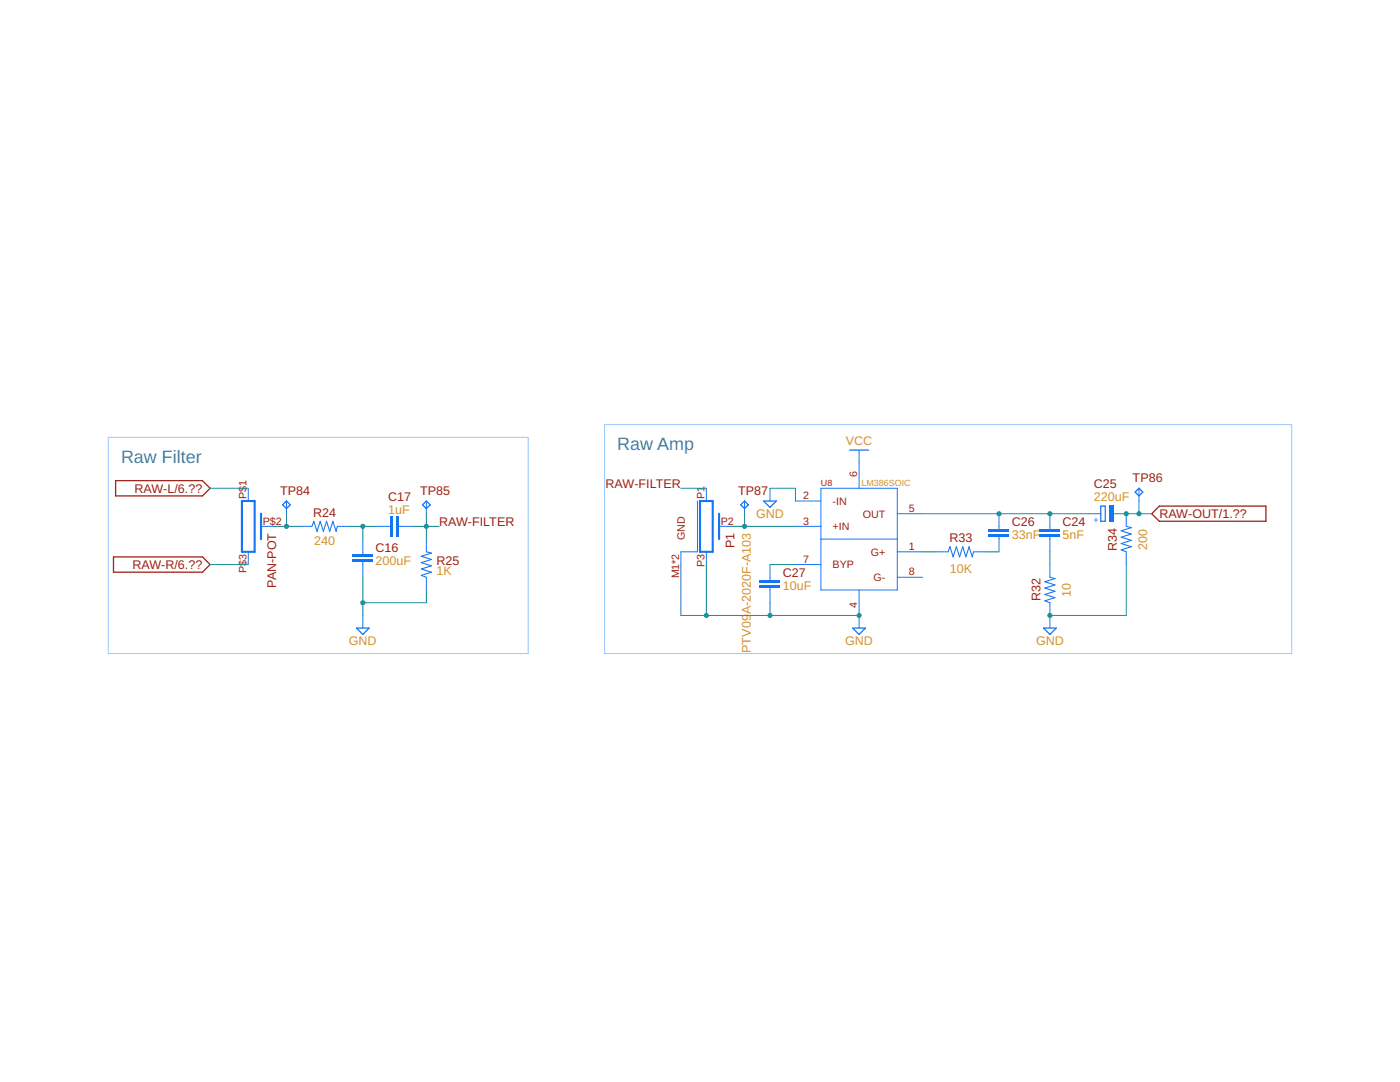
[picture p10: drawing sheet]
<svg xmlns="http://www.w3.org/2000/svg" width="279mm" height="216mm" viewBox="0 0 279 216" stroke-linecap="round" stroke-linejoin="round" font-family="sans-serif">
<path d="M23.1 95.9h17.3l1.5 1.5-1.5 1.6h-17.3zM22.6 111.1h17.8l1.5 1.5-1.5 1.6h-17.8zM231.4 101h21.2v3h-21.2l-1.6-1.5z" fill="none" stroke="#9c1f14" stroke-width=".25"/>
<path d="M48.3 100h2.5v10.1h-2.5zM52.1 102.5v5.1" fill="none" stroke="#1375f4" stroke-width=".42"/>
<path d="M49.6 97.4v2.6M49.6 110.1v2.5M52.1 105h2.5" fill="none" stroke="#1375f4" stroke-width=".2"/>
<g fill="#1375f4">
<path d="M70.4 111.6h4v.5h-4z" fill-rule="evenodd"/>
<path d="M70.4 110.6h4v.5h-4z" fill-rule="evenodd"/>
</g>
<g fill="#1375f4">
<path d="M70.4 111.6h4v.5h-4zM70.4 111.6v.5h4v-.5z"/>
<path d="M70.4 110.6h4v.5h-4zM70.4 110.6v.5h4v-.5z"/>
</g>
<path d="M72.4 107.6v3M72.4 112.1v3.1" fill="none" stroke="#1375f4" stroke-width=".2"/>
<g fill="#1375f4">
<path d="M79 103h.5v4.1h-.5z" fill-rule="evenodd"/>
<path d="M78 103h.5v4.1h-.5z" fill-rule="evenodd"/>
</g>
<g fill="#1375f4">
<path d="M79 103h.5v4.1h-.5zM79 103v4.1h.5v-4.1z"/>
<path d="M78 103h.5v4.1h-.5zM78 103v4.1h.5v-4.1z"/>
</g>
<g fill="none" stroke="#1375f4" stroke-width=".2">
<path d="M153.7 97.4v2.6M158.7 100h5.1M163.8 97.4h15.3v20.3h-15.3zM171.4 92.4v5M59.7 105h2.6M67.3 105h2.6M74.9 105h3.1M79.5 105h3M85.1 107.6v2.5M85.1 115.2v2.5M158.7 105h5.1M158.7 112.6h5.1"/>
<path d="M163.8 107.6h15.3M171.4 117.7v7.6M179.1 110.1h5M179.1 115.2h5M179.1 102.5h5M209.5 112.6v2.6M72.4 122.8v2.5M209.5 120.3v2.5"/>
</g>
<path d="M152.4 100h2.5l-1.2 1.2zM71.1 125.3h2.6l-1.3 1.3zM170.2 125.3h2.5l-1.3 1.3z" fill="none" stroke="#1375f4" stroke-width=".25"/>
<path d="M62.3 105l.3-1 .7 2 .6-2 .6 2 .7-2 .6 2 .6-2 .7 2 .2-1M85.1 110.1l1 .3-2 .6 2 .6-2 .7 2 .6-2 .6 2 .7-2 .6 1 .4M209.5 115.2l1 .2-2 .7 2 .6-2 .6 2 .7-2 .6 2 .7-2 .6 1 .4" fill="none" stroke="#1375f4" stroke-width=".21"/>
<g fill="#1375f4">
<path d="M207.5 106.6h4.1v.5h-4.1z" fill-rule="evenodd"/>
<path d="M207.5 105.5h4.1v.5h-4.1z" fill-rule="evenodd"/>
</g>
<g fill="#1375f4">
<path d="M207.5 106.6h4.1v.5h-4.1zM207.5 106.6v.5h4.1v-.5z"/>
<path d="M207.5 105.5h4.1v.5h-4.1zM207.5 105.5v.5h4.1v-.5z"/>
</g>
<path d="M209.5 102.5v3M209.5 107.1v3M209.5 122.8v2.5" fill="none" stroke="#1375f4" stroke-width=".2"/>
<path d="M208.3 125.3h2.5l-1.3 1.3z" fill="none" stroke="#1375f4" stroke-width=".25"/>
<g fill="#1375f4">
<path d="M197.3 106.6h4.1v.5h-4.1z" fill-rule="evenodd"/>
<path d="M197.3 105.5h4.1v.5h-4.1z" fill-rule="evenodd"/>
</g>
<g fill="#1375f4">
<path d="M197.3 106.6h4.1v.5h-4.1zM197.3 106.6v.5h4.1v-.5z"/>
<path d="M197.3 105.5h4.1v.5h-4.1zM197.3 105.5v.5h4.1v-.5z"/>
</g>
<path d="M186.7 110.1h2.5M194.3 110.1h2.5M199.4 102.5v3M199.4 107.1v3" fill="none" stroke="#1375f4" stroke-width=".2"/>
<path d="M189.2 110.1l.4-1 .6 2 .7-2 .6 2 .6-2 .7 2 .6-2 .6 2 .3-1" fill="none" stroke="#1375f4" stroke-width=".21"/>
<path d="M219.7 101h.9v3h-.9z" fill="none" stroke="#1375f4" stroke-width=".25"/>
<path d="M221.3 100.9h.9v3.3h-.9z" fill-rule="evenodd" fill="#1375f4"/>
<path d="M221.3 100.9h.9v3.3h-.9zM221.3 100.9v3.3h.9v-3.3z" fill="#1375f4"/>
<path d="M217.1 102.5h2.6M222.2 102.5h2.6v2.5M224.8 110.1v2.5" fill="none" stroke="#1375f4" stroke-width=".2"/>
<path d="M224.8 105l1 .3-2 .6 2 .7-2 .6 2 .6-2 .7 2 .6-2 .6 1 .4" fill="none" stroke="#1375f4" stroke-width=".21"/>
<g fill="#1375f4">
<path d="M151.6 116.7h4.1v.5h-4.1z" fill-rule="evenodd"/>
<path d="M151.6 115.7h4.1v.5h-4.1z" fill-rule="evenodd"/>
</g>
<g fill="#1375f4">
<path d="M151.6 116.7h4.1v.5h-4.1zM151.6 116.7v.5h4.1v-.5z"/>
<path d="M151.6 115.7h4.1v.5h-4.1zM151.6 115.7v.5h4.1v-.5z"/>
</g>
<path d="M57.2 100v2.5M85.1 100v2.5M139.2 100v10.1h-3.3v2.5M141 97.4v2.6M148.6 100v2.5M171.4 89.8v2.6M227.3 97.4v2.6M141 110.1v2.5M143.5 105h2.5M153.7 112.6v3.1M153.7 117.2v3.1" fill="none" stroke="#1375f4" stroke-width=".2"/>
<path d="M169.5 89.8h3.9M226.5 98.2l.8-.8 .8 .8-.8 .8zM56.4 100.7l.8-.7 .7 .7-.7 .8zM84.3 100.7l.8-.7 .8 .7-.8 .8zM147.8 100.7l.8-.7 .8 .7-.8 .8z" fill="none" stroke="#1375f4" stroke-width=".25"/>
<path d="M139.7 100h2.5v10.1h-2.5zM143.5 102.5v5.1" fill="none" stroke="#1375f4" stroke-width=".42"/>
<path d="M41.9 97.4h7.7M41.9 112.6h7.7M54.6 105h5.1" fill="none" stroke="#158f93" stroke-width=".2"/>
<circle cx="57.2" cy="105" r=".51" fill="#158f93"/>
<path d="M56.7 105a.51 .51 0 0 1 1 0 .51 .51 0 0 1-1 0zM56.7 105a.51 .51 0 0 0 1 0 .51 .51 0 0 0-1 0z" fill="#158f93"/>
<path d="M57.2 102.5v2.5M69.9 105h5M72.4 105v2.6" fill="none" stroke="#158f93" stroke-width=".2"/>
<circle cx="72.4" cy="105" r=".51" fill="#158f93"/>
<path d="M71.9 105a.51 .51 0 0 1 1 0 .51 .51 0 0 1-1 0zM71.9 105a.51 .51 0 0 0 1 0 .51 .51 0 0 0-1 0z" fill="#158f93"/>
<path d="M82.5 105h5.1M85.1 105v2.6" fill="none" stroke="#158f93" stroke-width=".2"/>
<circle cx="85.1" cy="105" r=".51" fill="#158f93"/>
<path d="M84.6 105a.51 .51 0 0 1 1 0 .51 .51 0 0 1-1 0zM84.6 105a.51 .51 0 0 0 1 0 .51 .51 0 0 0-1 0z" fill="#158f93"/>
<path d="M135.9 97.4h5.1M72.4 115.2v7.6M85.1 102.5v2.5M85.1 117.7v2.6h-12.7" fill="none" stroke="#158f93" stroke-width=".2"/>
<circle cx="72.4" cy="120.3" r=".51" fill="#158f93"/>
<path d="M71.9 120.3a.51 .51 0 0 1 1 0 .51 .51 0 0 1-1 0zM71.9 120.3a.51 .51 0 0 0 1 0 .51 .51 0 0 0-1 0z" fill="#158f93"/>
<path d="M135.9 112.6v10.2h35.5M141 112.6v10.2M153.7 120.3v2.5" fill="none" stroke="#158f93" stroke-width=".2"/>
<g fill="#158f93">
<circle cx="171.4" cy="122.8" r=".51"/>
<circle cx="153.7" cy="122.8" r=".51"/>
<circle cx="141" cy="122.8" r=".51"/>
</g>
<g fill="#158f93">
<path d="M170.9 122.8a.55 .55 0 0 1 1.1 0 .55 .55 0 0 1-1.1 0zM170.9 122.8a.55 .55 0 0 0 1.1 0 .55 .55 0 0 0-1.1 0z"/>
<path d="M153.2 122.8a.51 .51 0 0 1 1 0 .51 .51 0 0 1-1 0zM153.2 122.8a.51 .51 0 0 0 1 0 .51 .51 0 0 0-1 0z"/>
<path d="M140.5 122.8a.51 .51 0 0 1 1 0 .51 .51 0 0 1-1 0zM140.5 122.8a.51 .51 0 0 0 1 0 .51 .51 0 0 0-1 0z"/>
</g>
<path d="M224.8 112.6v10.2h-15.3" fill="none" stroke="#158f93" stroke-width=".2"/>
<circle cx="209.5" cy="122.8" r=".51" fill="#158f93"/>
<path d="M209 122.8a.51 .51 0 0 1 1 0 .51 .51 0 0 1-1 0zM209 122.8a.51 .51 0 0 0 1 0 .51 .51 0 0 0-1 0z" fill="#158f93"/>
<path d="M153.7 97.4h5v2.6M184.1 102.5h33" fill="none" stroke="#158f93" stroke-width=".2"/>
<g fill="#158f93">
<circle cx="199.4" cy="102.5" r=".51"/>
<circle cx="209.5" cy="102.5" r=".51"/>
</g>
<g fill="#158f93">
<path d="M198.9 102.5a.51 .51 0 0 1 1 0 .51 .51 0 0 1-1 0zM198.9 102.5a.51 .51 0 0 0 1 0 .51 .51 0 0 0-1 0z"/>
<path d="M209 102.5a.51 .51 0 0 1 1 0 .51 .51 0 0 1-1 0zM209 102.5a.51 .51 0 0 0 1 0 .51 .51 0 0 0-1 0z"/>
</g>
<path d="M209.5 110.1v2.5M224.8 102.5h2.5" fill="none" stroke="#158f93" stroke-width=".2"/>
<circle cx="224.8" cy="102.5" r=".51" fill="#158f93"/>
<path d="M224.3 102.5a.51 .51 0 0 1 1 0 .51 .51 0 0 1-1 0zM224.3 102.5a.51 .51 0 0 0 1 0 .51 .51 0 0 0-1 0z" fill="#158f93"/>
<path d="M227.3 102.5h2.5" fill="none" stroke="#158f93" stroke-width=".2"/>
<circle cx="227.3" cy="102.5" r=".51" fill="#158f93"/>
<path d="M226.8 102.5a.51 .51 0 0 1 1 0 .51 .51 0 0 1-1 0zM226.8 102.5a.51 .51 0 0 0 1 0 .51 .51 0 0 0-1 0z" fill="#158f93"/>
<path d="M227.3 100v2.5M146 105h12.7M153.7 112.6h5M184.1 110.1h2.6M196.8 110.1h2.6" fill="none" stroke="#158f93" stroke-width=".2"/>
<circle cx="148.6" cy="105" r=".51" fill="#158f93"/>
<path d="M148.1 105a.51 .51 0 0 1 1 0 .51 .51 0 0 1-1 0zM148.1 105a.51 .51 0 0 0 1 0 .51 .51 0 0 0-1 0z" fill="#158f93"/>
<path d="M148.6 102.5v2.5" fill="none" stroke="#158f93" stroke-width=".2"/>
<path d="M21.6 87.3h83.8v43.1h-83.8zM120.6 84.7h137.2v45.7h-137.2z" fill="none" stroke="#97c9ff" stroke-width=".2"/>
<g font-size="3.6" fill="#507d94">
<text x="123.2" y="89.8">Raw Amp</text>
<text x="24.2" y="92.4">Raw Filter</text>
</g>
<g font-size="2.5" fill="#d59028">
<text x="168.8" y="88.8">VCC</text>
<text x="218.3" y="100">220uF</text>
<text x="77.5" y="102.5">1uF</text>
<text x="150.9" y="103.4">GND</text>
<text x="201.9" y="107.6">33nF</text>
<text x="212.1" y="107.6">5nF</text>
<text x="62.7" y="108.7">240</text>
<text x="74.9" y="112.7">200uF</text>
<text x="229" y="109.7" transform="rotate(-90 229 109.7)">200</text>
<text x="87.1" y="114.8">1K</text>
<text x="156.2" y="117.7">10uF</text>
<text x="189.5" y="114.3">10K</text>
<text x="213.7" y="119.1" transform="rotate(-90 213.7 119.1)">10</text>
<text x="149.9" y="122.6" transform="rotate(-90 149.9 122.6)">A-2020F-A103</text>
<text x="69.6" y="128.8">GND</text>
<text x="149.9" y="130.3" transform="rotate(-90 149.9 130.3)">PTV09</text>
<text x="168.7" y="128.8">GND</text>
<text x="206.8" y="128.8">GND</text>
</g>
<g font-size="2.5" fill="#9c1f14">
<text x="26.8" y="98.3">RAW-L/6.??</text>
<text x="55.9" y="98.7">TP84</text>
<text x="77.5" y="100">C17</text>
<text x="83.8" y="98.7">TP85</text>
<text x="120.9" y="97.4">RAW-FILTER</text>
<text x="147.3" y="98.7">TP87</text>
<text x="218.3" y="97.5">C25</text>
<text x="226" y="96.2">TP86</text>
<text x="62.5" y="103.2">R24</text>
<text x="87.6" y="105">RAW-FILTER</text>
<text x="201.9" y="105">C26</text>
<text x="212.1" y="105">C24</text>
<text x="231.4" y="103.4">RAW-OUT/1.??</text>
<text x="26.4" y="113.5">RAW-R/6.??</text>
<text x="74.9" y="110.1">C16</text>
<text x="87.1" y="112.8">R25</text>
<text x="146.6" y="109.4" transform="rotate(-90 146.6 109.4)">P1</text>
<text x="189.5" y="108.2">R33</text>
<text x="222.9" y="109.9" transform="rotate(-90 222.9 109.9)">R34</text>
<text x="55.1" y="117.3" transform="rotate(-90 55.1 117.3)">PAN-POT</text>
<text x="156.2" y="115.2">C27</text>
<text x="207.7" y="120" transform="rotate(-90 207.7 120)">R32</text>
</g>
<g font-size="2.1" fill="#9c1f14">
<text x="171.1" y="95.1" transform="rotate(-90 171.1 95.1)">6</text>
<text x="49.2" y="99.6" transform="rotate(-90 49.2 99.6)">P$</text>
<text x="49.2" y="97" transform="rotate(-90 49.2 97)">1</text>
<text x="140.6" y="99.6" transform="rotate(-90 140.6 99.6)">P1</text>
<text x="160.3" y="99.6">2</text>
<text x="166.2" y="100.7">-IN</text>
<text x="52.4" y="104.7">P$2</text>
<text x="136.6" y="107.8" transform="rotate(-90 136.6 107.8)">GND</text>
<text x="143.9" y="104.7">P2</text>
<text x="160.3" y="104.7">3</text>
<text x="166.2" y="105.8">+IN</text>
<text x="172.2" y="103.3">OUT</text>
<text x="181.4" y="102.1">5</text>
<text x="140.6" y="113.1" transform="rotate(-90 140.6 113.1)">P3</text>
<text x="160.3" y="112.3">7</text>
<text x="166.2" y="113.4">BYP</text>
<text x="173.8" y="110.9">G+</text>
<text x="181.4" y="109.8">1</text>
<text x="49.2" y="114.3" transform="rotate(-90 49.2 114.3)">P$3</text>
<text x="135.5" y="115.4" transform="rotate(-90 135.5 115.4)">M1*2</text>
<text x="174.3" y="116">G-</text>
<text x="181.4" y="114.8">8</text>
<text x="171.1" y="121.2" transform="rotate(-90 171.1 121.2)">4</text>
</g>
<text font-size="1.8" fill="#9c1f14" x="163.8" y="96.9">U8</text>
<text font-size="1.8" fill="#d59028" x="171.9" y="96.9">LM386SOIC</text>
<text font-size="1.8" fill="#1375f4" x="218.2" y="104.4">+</text>
</svg>
